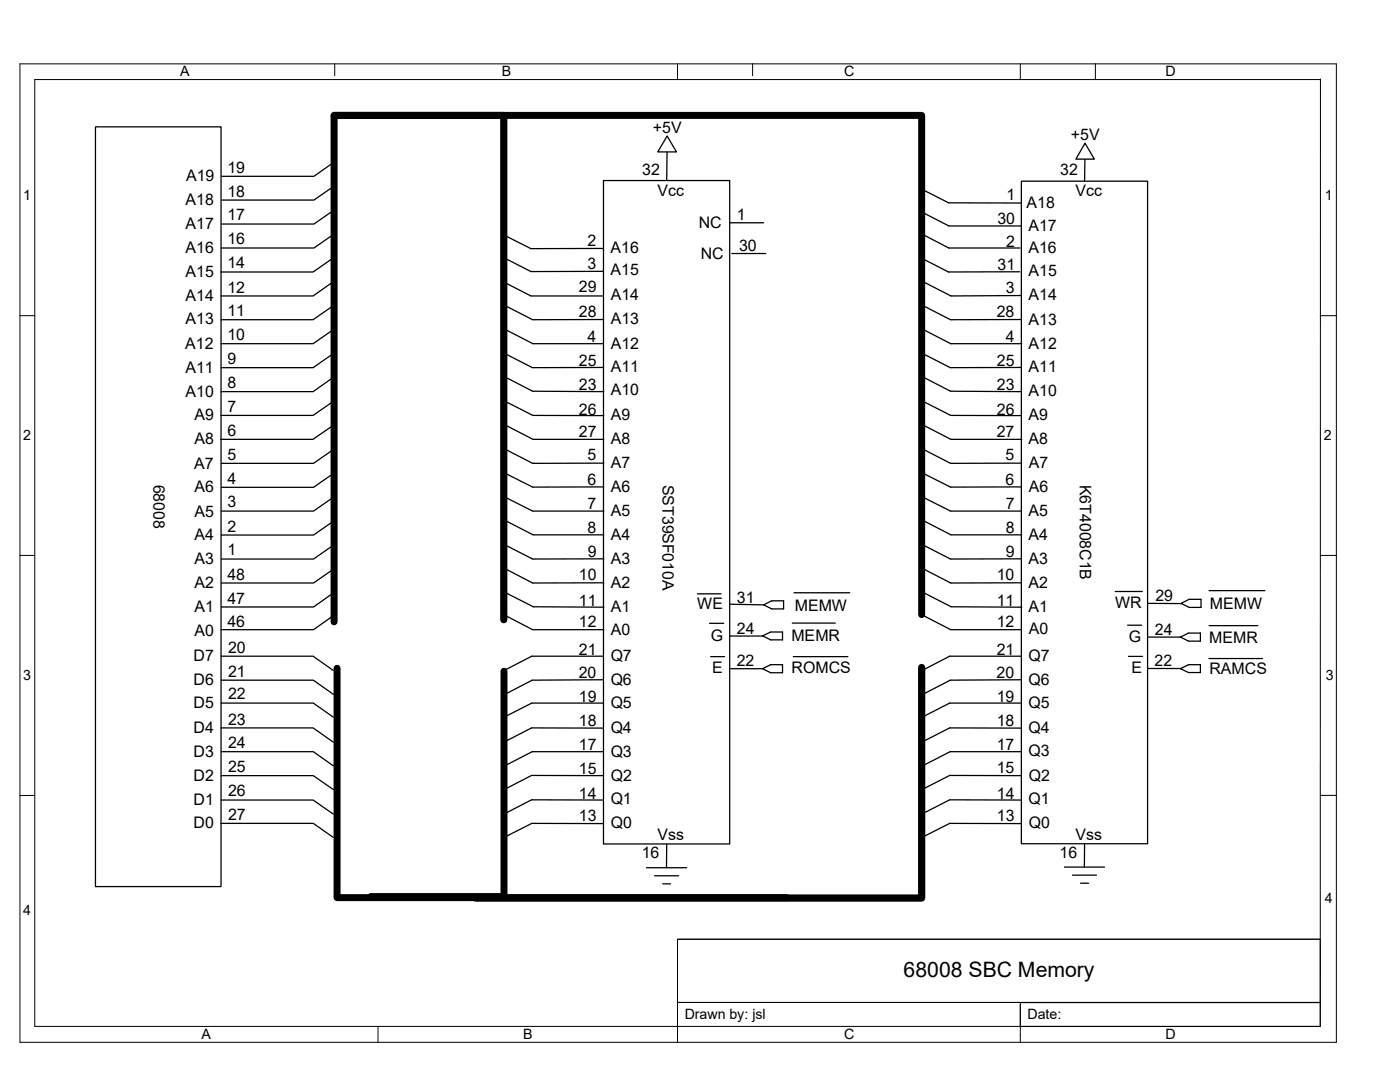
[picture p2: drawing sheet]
<svg xmlns="http://www.w3.org/2000/svg" width="279mm" height="216mm" viewBox="0 0 279 216" stroke-linecap="round" stroke-linejoin="round" font-family="sans-serif">
<path d="M19 25.3h25.1v151.6h-25.1z" fill="none" stroke="#000" stroke-width=".25"/>
<path d="M120.4 36h25.2v132.4h-25.2z" fill="#fff"/>
<path d="M120.4 36h25.2v132.4h-25.2zM133.1 29.3v6.7M141.6 124.4h2.8M141.8 131h2.8M145.6 126.9h6.8M145.8 133.4h6.5M129 173.1h8M130.6 174.8h4.8M132.2 176.4h1.6M133.1 168.4l-.1 4.7" fill="none" stroke="#000" stroke-width=".25"/>
<path d="M66.7 23h33.8v100.7M100.6 23h83.3v99.6M100.6 133.9v45h-26.6M183.9 133.2v46h-88.9" fill="none" stroke="#000" stroke-width="1.4"/>
<path d="M133.1 27.1l1.9 3.2h-3.7z" fill="#fff"/>
<g fill="none" stroke="#000" stroke-width=".25">
<path d="M133.1 27.1l1.9 3.2h-3.7zM100.4 56.2l5.6 2.9h14.3M100.7 70.5l5.6 2.9 14.1-.1M100.8 75.2l5.5 2.9h14.2M100.8 61l5.5 2.8h14.1M100.8 65.7l5.5 2.9h14.1M100.8 94.4l5.5 2.8h14.2M100.8 99.2l5.5 2.8h14.2M100.8 89.6l5.5 2.9 14.2-.1M100.8 80.1l5.5 2.8h14.2M100.9 84.8l5.5 2.9h14.1M100.8 108.7l5.5 2.8h14.2"/>
<path d="M100.8 113.5l5.5 2.8h14.2M100.9 103.9l5.5 2.8h14.1M100.9 118.3l5.5 2.8 14.1 .1M100.8 122.8l5.5 2.8h14.2M120.3 135.6l-14.1 .1-5.4 2.9M120.3 130.9h-14.2l-5.5 2.9M152.2 126.9l1.6-.8h2.4v1.6h-2.4zM152.2 133.4l1.6-.8h2.4v1.6h-2.4zM120.3 159.6h-14.2l-5.5 2.8M120.3 154.8l-14.2-.1-5.5 2.9M120.3 150h-14.1l-5.5 2.8M120.3 145.3l-14.2-.1-5.5 2.9"/>
<path d="M120.3 140.3h-14.2l-5.5 2.8M120.3 164.3h-14.2l-5.5 2.8"/>
</g>
<g fill="none" stroke="#000" stroke-width=".2">
<path d="M4 12.7h262.7v195.3h-262.7zM66.8 12.7v2.4M135.2 12.7v3.2M203.6 12.7v3.2M263.5 15.7v189.1h-256.6v-188.9h256.6M4 63h2.9M263.5 63h3.2M4 110.8h2.9M263.5 110.8h3.2M6.9 158.7h-2.9M263.5 158.7h3.2M135.2 187.4h128.3v12.6h-128.3z"/>
<path d="M263.5 187.4h-128.3v19.1M75.4 204.8v3.2M135.2 204.8v3.2M135.2 200h128.3M203.6 200.1h59.9v4.7h-59.9zM203.6 200.4v7.6"/>
</g>
<path d="M203.8 36.2h25.2v132.2h-25.2z" fill="#fff"/>
<path d="M203.8 36.2h25.2v132.2h-25.2zM216.5 30.7v5.5M225 124.8h2.8M225.2 131h2.8M229 127.1h6.8M229.1 133.4h6.6M212.4 173h8M214 174.6h4.8M215.6 176.2h1.7M216.5 168.4l-.1 4.6" fill="none" stroke="#000" stroke-width=".25"/>
<path d="M216.5 28.6l1.9 3.1h-3.7z" fill="#fff"/>
<g fill="none" stroke="#000" stroke-width=".25">
<path d="M66.7 37.1l-4 2.8h-18.4M66.7 32.3l-4 2.9h-18.4M183.8 37.7l5.5 2.8h14.5M216.5 28.6l1.9 3.1h-3.7zM66.5 56.2l-4 2.9h-18.4M66.5 51.5l-4 2.8h-18.4M66.7 46.7l-4 2.8h-18.5M66.7 41.9l-4 2.8h-18.4M100.4 51.4l5.6 2.8 14.4-.1M100.4 46.8l5.6 2.8h14.4M145.6 44.4h6.8M146 50.6h6.8"/>
<path d="M183.8 51.4l5.5 2.9 14.2-.1M183.9 42.2l5.5 2.9h14.4M183.9 46.7l5.5 2.8h14.1M184.2 56.2l5.6 2.9 14-.1M66.5 75.3l-4 2.8h-18.4M66.5 70.6l-4 2.8h-18.4M66.5 65.8l-4 2.8h-18.4M66.5 61l-4 2.8h-18.4M184.1 70.5l5.6 2.9 14.2-.1M184.2 75.2l5.5 2.9h14.2M184.2 61l5.5 2.8h14.2M184.2 65.7l5.5 2.9h14.2"/>
<path d="M66.5 84.9l-4.1 2.8h-18.3M66.5 80.1l-4 2.8h-18.4M66.6 99.2l-4 2.8h-18.4M66.6 94.4l-4 2.8h-18.4M66.6 89.7l-4 2.8h-18.4M184.1 94.4l5.6 2.8h14.2M184.1 99.2l5.6 2.8h14.2M184.2 89.6l5.5 2.9 14.2-.1M184.2 80.1l5.5 2.8h14.2M184.3 84.8l5.5 2.9h14.1M66.6 118.3l-4 2.8h-18.4M66.6 113.5l-4 2.8h-18.4"/>
<path d="M66.6 108.8l-4 2.7h-18.4M66.6 104l-4 2.8h-18.4M139.2 118.5h4.7M158.5 118.3h11.1M184.1 108.7l5.6 2.8h14.2M184.2 113.5l5.5 2.8h14.2M184.3 103.9l5.5 2.8h14.1M184.4 118.3l5.4 2.8 14.1 .1M222.6 118h5.4M241.3 117.9h11.1M44.1 130.9h18.4l4 2.9M44.2 135.7h18.3l4 2.9"/>
<path d="M66.6 122.8l-4 2.8h-18.4M145.6 120.6l6.8 .1M152.4 120.7l1.6-.8h2.4v1.6h-2.4zM158.1 124.3h8.6M158.3 131h10.9M184.2 122.8l5.5 2.8h14.2M203.7 130.9h-14.2l-5.4 2.9M203.8 135.6l-14.1 .1-5.6 2.9M229 120.4h6.9M235.6 127.1l1.6-.8h2.4v1.6h-2.4zM235.6 133.4l1.6-.8h2.4v1.6h-2.4zM235.7 120.4l1.6-.8h2.4v1.6h-2.4z"/>
<path d="M241.3 124.8h9.7M241.3 131.4h10.7M44.1 145.2h18.4l4 2.9M44.2 140.3h18.3l4 2.8M44.2 150h18.3l4 2.8M44.2 154.8h18.3l4 2.8M44.2 159.6h18.3l4 2.8M203.7 159.6h-14.2l-5.5 2.8M203.7 154.8l-14.2-.1-5.5 2.9M203.7 150h-14.1l-5.5 2.8M203.7 145.3l-14.2-.1-5.5 2.9M203.7 140.3h-14.2l-5.4 2.8"/>
<path d="M44.1 164.3h18.4l4 2.8M203.7 164.3h-14.2l-5.5 2.8"/>
</g>
<path d="M150.2 12.7v2.4M218.6 12.7v3.2" fill="none" stroke="#000" stroke-width=".2"/>
<path d="M66.7 23.2v100.9M67.3 133.3v45.8h89.7" fill="none" stroke="#000" stroke-width="1.4"/>
<text font-size="4.2" x="180.3" y="195">68008 SBC Memory</text>
<g font-size="3.2">
<text x="130.3" y="26.5">+5V</text>
<text x="213.7" y="27.9">+5V</text>
<text x="45.4" y="34.5">19</text>
<text x="128.2" y="34.9">32</text>
<text x="211.6" y="34.9">32</text>
<text x="37" y="40.9">A18</text>
<text x="37.1" y="36.2">A19</text>
<text x="45.4" y="39.2">18</text>
<text x="131.2" y="39.1">Vcc</text>
<text x="200.9" y="40">1</text>
<text x="204.9" y="41.5">A18</text>
<text x="214.6" y="39.1">Vcc</text>
<text x="37" y="45.7">A17</text>
<text x="45.4" y="44">17</text>
<text x="139.4" y="45.6">NC</text>
<text x="147.1" y="44">1</text>
<text x="199.1" y="44.6">30</text>
<text x="205.2" y="46">A17</text>
<text x="37" y="50.5">A16</text>
<text x="45.4" y="48.8">16</text>
<text x="45.4" y="53.5">14</text>
<text x="117.3" y="53.6">3</text>
<text x="117.3" y="49">2</text>
<text x="121.8" y="50.4">A16</text>
<text x="139.9" y="51.7">NC</text>
<text x="147.5" y="50.1">30</text>
<text x="199.1" y="53.9">31</text>
<text x="200.8" y="49.3">2</text>
<text x="205.2" y="50.5">A16</text>
<text x="37" y="55.2">A15</text>
<text x="37" y="60">A14</text>
<text x="45.4" y="58.4">12</text>
<text x="115.5" y="58.3">29</text>
<text x="121.8" y="54.9">A15</text>
<text x="121.9" y="59.8">A14</text>
<text x="200.7" y="58.4">3</text>
<text x="205.3" y="59.8">A14</text>
<text x="205.3" y="55.2">A15</text>
<text x="37" y="64.7">A13</text>
<text x="45.4" y="63">11</text>
<text x="115.5" y="63.3">28</text>
<text x="121.9" y="64.6">A13</text>
<text x="198.9" y="63.3">28</text>
<text x="205.3" y="64.8">A13</text>
<text x="37" y="69.6">A12</text>
<text x="45.4" y="67.9">10</text>
<text x="117.3" y="68.2">4</text>
<text x="121.9" y="69.6">A12</text>
<text x="200.7" y="68.3">4</text>
<text x="205.3" y="69.6">A12</text>
<text x="37" y="74.3">A11</text>
<text x="45.4" y="72.7">9</text>
<text x="45.4" y="77.4">8</text>
<text x="115.5" y="73">25</text>
<text x="115.5" y="77.8">23</text>
<text x="121.9" y="74.3">A11</text>
<text x="199" y="73">25</text>
<text x="199" y="77.8">23</text>
<text x="205.3" y="74.3">A11</text>
<text x="37" y="79.1">A10</text>
<text x="38.8" y="83.9">A9</text>
<text x="45.4" y="82.2">7</text>
<text x="115.5" y="82.8">26</text>
<text x="121.9" y="83.9">A9</text>
<text x="121.9" y="78.9">A10</text>
<text x="199" y="82.8">26</text>
<text x="205.3" y="83.9">A9</text>
<text x="205.3" y="79.1">A10</text>
<text x="38.8" y="88.6">A8</text>
<text x="45.4" y="87">6</text>
<text x="115.5" y="87.3">27</text>
<text x="121.9" y="88.6">A8</text>
<text x="198.9" y="87.3">27</text>
<text x="205.3" y="88.6">A8</text>
<text x="38.7" y="93.5">A7</text>
<text x="45.4" y="91.7">5</text>
<text x="117.3" y="91.9">5</text>
<text x="121.9" y="93.3">A7</text>
<text x="200.7" y="91.9">5</text>
<text x="205.3" y="93.4">A7</text>
<text x="30.6" y="96.7" transform="rotate(90 30.6 96.7)">68008</text>
<text x="38.8" y="98.2">A6</text>
<text x="45.4" y="96.5">4</text>
<text x="45.4" y="101.3">3</text>
<text x="117.3" y="96.8">6</text>
<text x="117.3" y="101.6">7</text>
<text x="121.9" y="98.1">A6</text>
<text x="132.2" y="96.7" transform="rotate(90 132.2 96.7)">SST39SF010A</text>
<text x="200.7" y="96.8">6</text>
<text x="200.7" y="101.6">7</text>
<text x="205.3" y="98.1">A6</text>
<text x="215.5" y="96.7" transform="rotate(90 215.5 96.7)">K6T4008C1B</text>
<text x="38.8" y="103.1">A5</text>
<text x="38.8" y="107.8">A4</text>
<text x="45.4" y="106.1">2</text>
<text x="117.3" y="106.3">8</text>
<text x="121.9" y="102.9">A5</text>
<text x="121.9" y="107.7">A4</text>
<text x="200.7" y="106.3">8</text>
<text x="205.3" y="102.9">A5</text>
<text x="205.3" y="107.7">A4</text>
<text x="38.8" y="112.6">A3</text>
<text x="45.4" y="110.8">1</text>
<text x="117.3" y="111.2">9</text>
<text x="121.9" y="112.5">A3</text>
<text x="200.7" y="111.2">9</text>
<text x="205.3" y="112.5">A3</text>
<text x="38.8" y="117.3">A2</text>
<text x="45.4" y="115.7">48</text>
<text x="115.5" y="115.8">10</text>
<text x="121.9" y="117.3">A2</text>
<text x="198.9" y="115.8">10</text>
<text x="205.3" y="117.3">A2</text>
<text x="230.6" y="119.9">29</text>
<text x="38.8" y="122.1">A1</text>
<text x="45.4" y="120.4">47</text>
<text x="45.4" y="125.2">46</text>
<text x="115.5" y="125.1">12</text>
<text x="115.5" y="120.9">11</text>
<text x="121.9" y="122.2">A1</text>
<text x="139.1" y="121.5">WE</text>
<text x="147.1" y="120.3">31</text>
<text x="158.6" y="122">MEMW</text>
<text x="198.9" y="125.1">12</text>
<text x="198.9" y="120.9">11</text>
<text x="205.3" y="122.1">A1</text>
<text x="222.5" y="121.4">WR</text>
<text x="241.5" y="121.5">MEMW</text>
<text x="38.7" y="132">D7</text>
<text x="38.8" y="126.9">A0</text>
<text x="45.5" y="130.3">20</text>
<text x="115.5" y="130.6">21</text>
<text x="121.9" y="131.9">Q7</text>
<text x="121.9" y="126.6">A0</text>
<text x="141.9" y="127.9">G</text>
<text x="147.1" y="126.4">24</text>
<text x="157.9" y="128">MEMR</text>
<text x="198.9" y="130.6">21</text>
<text x="205.3" y="131.9">Q7</text>
<text x="205.3" y="126.6">A0</text>
<text x="225.3" y="128.1">G</text>
<text x="230.5" y="126.7">24</text>
<text x="241.3" y="128.3">MEMR</text>
<text x="38.7" y="136.7">D6</text>
<text x="45.5" y="135.1">21</text>
<text x="115.5" y="135.4">20</text>
<text x="121.9" y="136.6">Q6</text>
<text x="142.1" y="134.4">E</text>
<text x="147" y="133">22</text>
<text x="158" y="134.3">ROMCS</text>
<text x="198.9" y="135.4">20</text>
<text x="205.3" y="136.6">Q6</text>
<text x="225.8" y="134.4">E</text>
<text x="230.4" y="133">22</text>
<text x="241.4" y="134.5">RAMCS</text>
<text x="38.7" y="141.3">D5</text>
<text x="45.5" y="139.6">22</text>
<text x="115.5" y="140">19</text>
<text x="121.9" y="141.2">Q5</text>
<text x="198.9" y="140">19</text>
<text x="205.3" y="141.2">Q5</text>
<text x="38.7" y="146.3">D4</text>
<text x="45.5" y="144.6">23</text>
<text x="45.5" y="149.3">24</text>
<text x="115.5" y="144.9">18</text>
<text x="115.5" y="149.7">17</text>
<text x="121.9" y="146.3">Q4</text>
<text x="198.9" y="144.9">18</text>
<text x="198.9" y="149.7">17</text>
<text x="205.3" y="146.3">Q4</text>
<text x="38.7" y="151">D3</text>
<text x="38.7" y="155.7">D2</text>
<text x="45.5" y="154.1">25</text>
<text x="115.5" y="154.5">15</text>
<text x="121.9" y="151">Q3</text>
<text x="121.9" y="155.8">Q2</text>
<text x="198.9" y="154.3">15</text>
<text x="205.3" y="150.9">Q3</text>
<text x="205.3" y="155.8">Q2</text>
<text x="38.7" y="160.6">D1</text>
<text x="45.5" y="158.9">26</text>
<text x="115.5" y="159.3">14</text>
<text x="121.9" y="160.5">Q1</text>
<text x="199" y="159.3">14</text>
<text x="205.3" y="160.5">Q1</text>
<text x="38.7" y="165.3">D0</text>
<text x="45.5" y="163.6">27</text>
<text x="115.5" y="163.8">13</text>
<text x="121.9" y="165.3">Q0</text>
<text x="131.2" y="167.6">Vss</text>
<text x="199" y="163.8">13</text>
<text x="205.3" y="165.3">Q0</text>
<text x="214.6" y="167.6">Vss</text>
<text x="128.1" y="171.2">16</text>
<text x="211.5" y="171.2">16</text>
</g>
<g font-size="2.8">
<text x="35.9" y="15.2">A</text>
<text x="100.1" y="15.2">B</text>
<text x="168.4" y="15.2">C</text>
<text x="232.6" y="15.2">D</text>
<text x="4.6" y="39.9">1</text>
<text x="264.4" y="39.9">1</text>
<text x="4.6" y="87.8">2</text>
<text x="264.2" y="87.8">2</text>
<text x="4.6" y="135.6">3</text>
<text x="264.6" y="135.6">3</text>
<text x="4.6" y="182.6">4</text>
<text x="264.4" y="180.3">4</text>
<text x="136.7" y="203.4">Drawn by: jsl</text>
<text x="205.1" y="203.3">Date:</text>
<text x="40.2" y="207.4">A</text>
<text x="104.4" y="207.4">B</text>
<text x="168.4" y="207.4">C</text>
<text x="232.6" y="207.3">D</text>
</g>
</svg>
